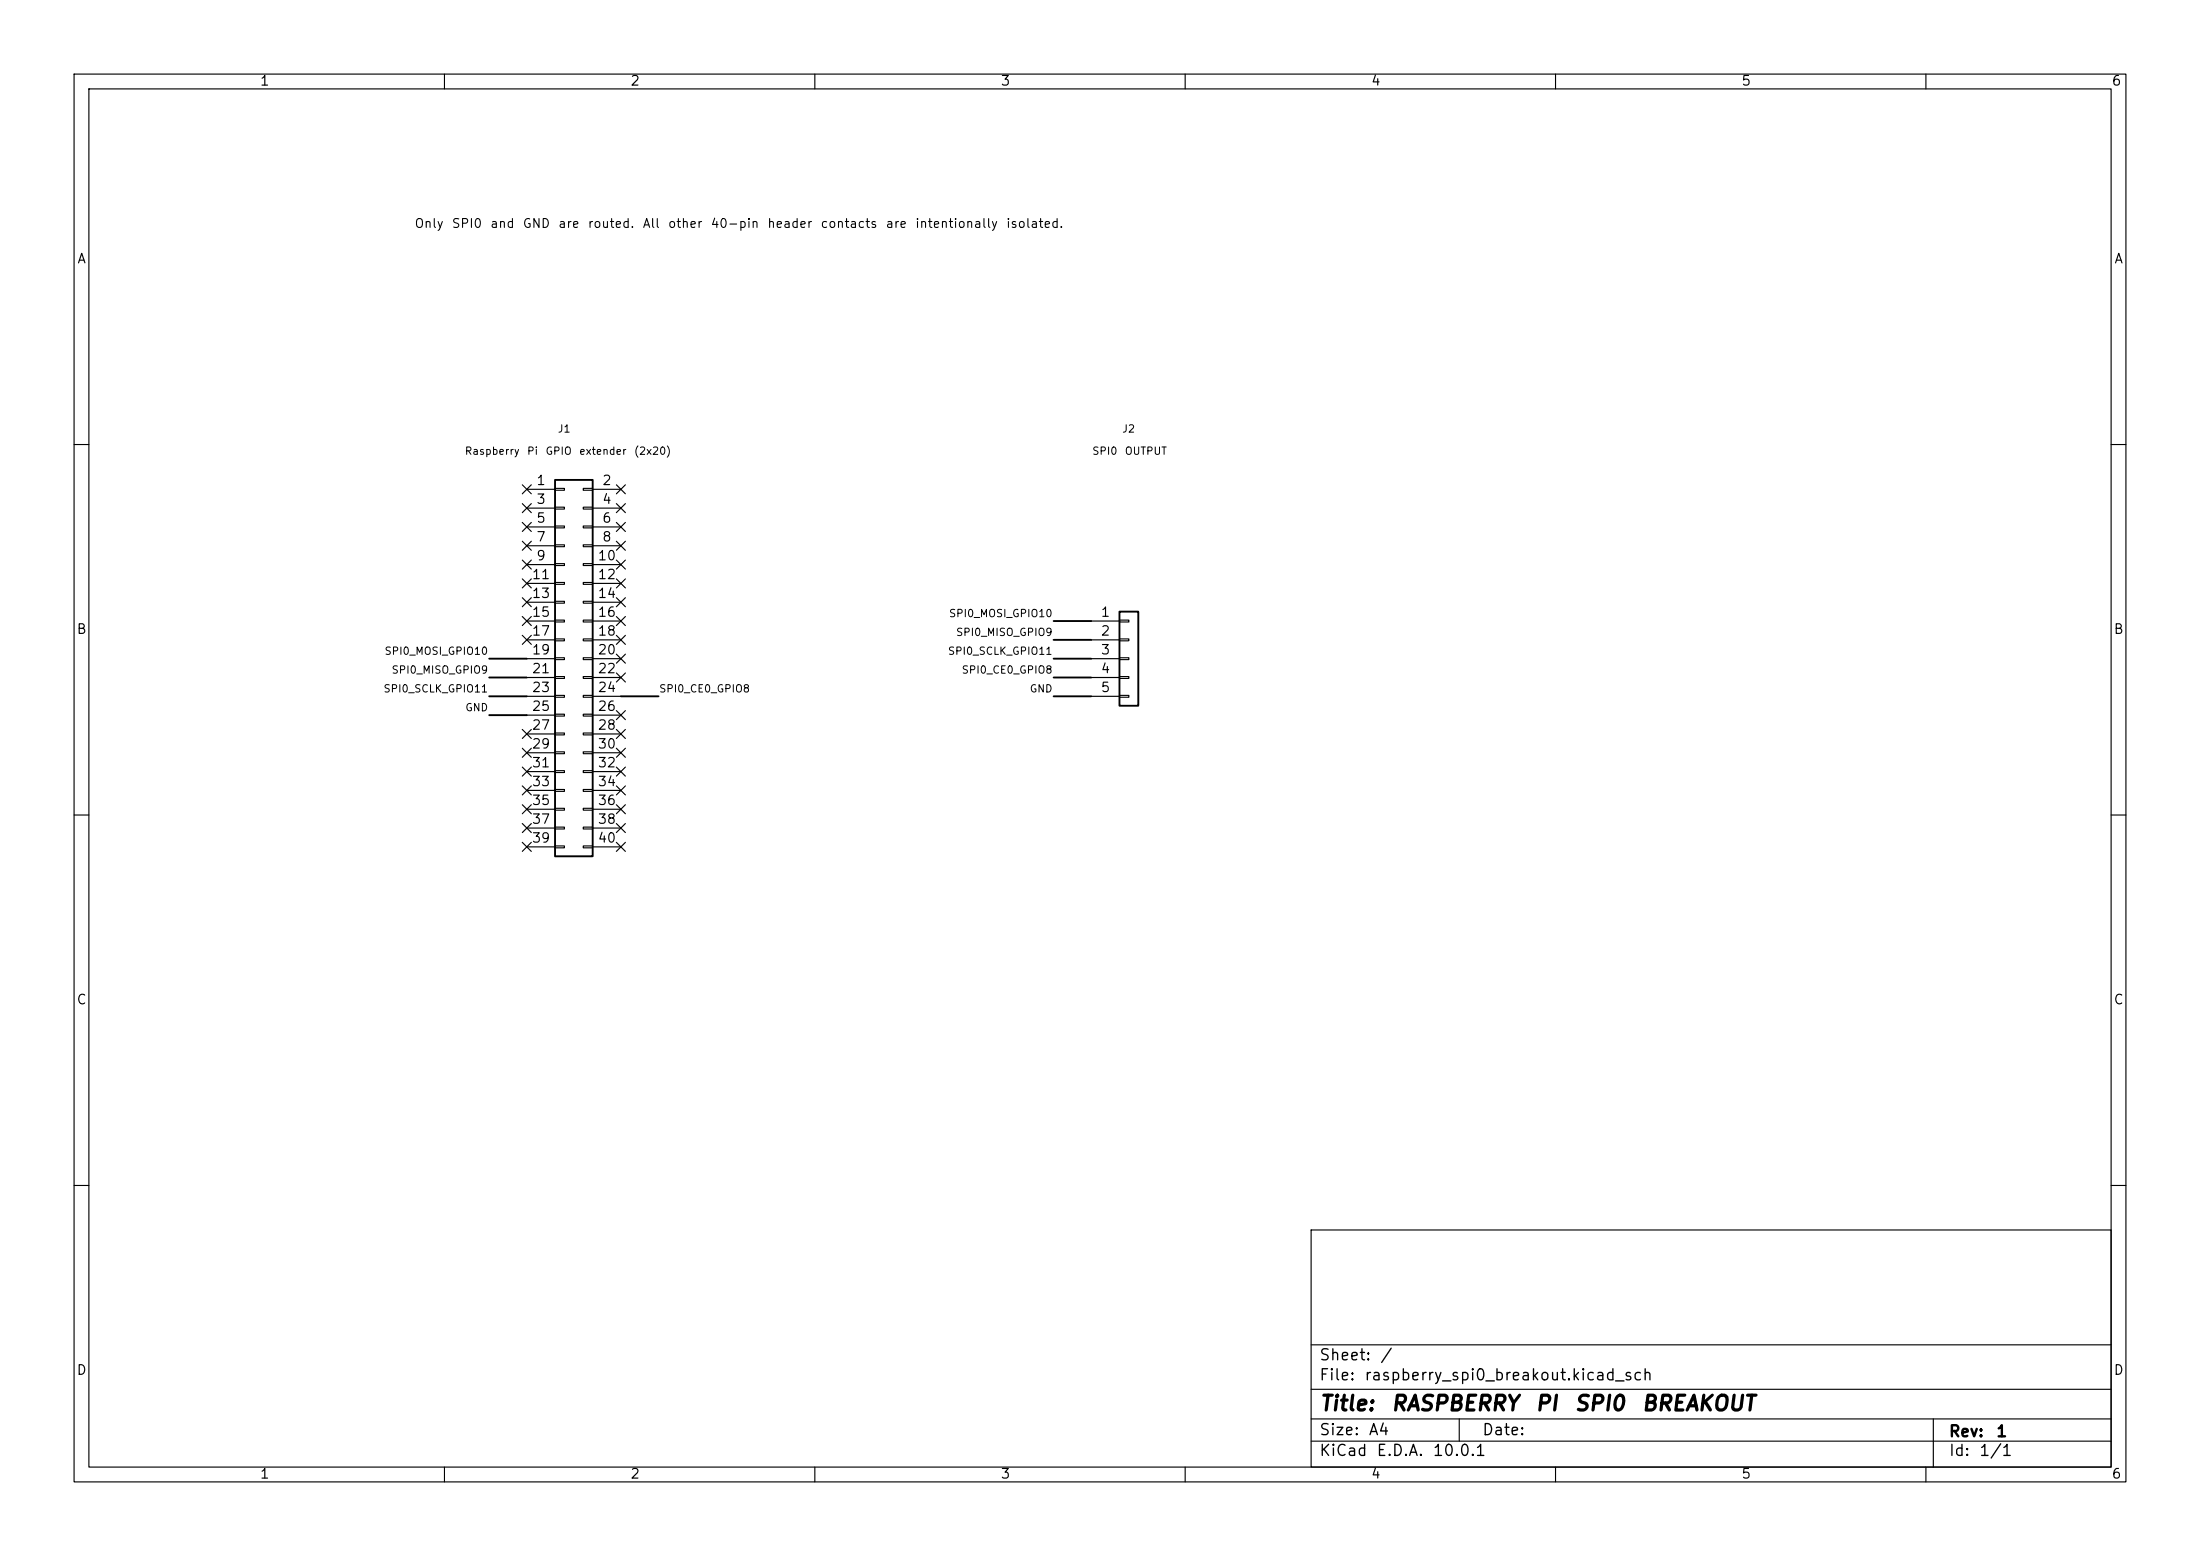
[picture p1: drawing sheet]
(kicad_sch (version 20250114) (generator "eeschema") (paper "A4")
(title_block (title "RASPBERRY PI SPI0 BREAKOUT") (rev "1"))
(lib_symbols (symbol "Connector_Generic:Conn_02x20_Odd_Even" (pin_names (offset 1.016) (hide yes)) (exclude_from_sim no) (in_bom yes) (on_board yes) (in_pos_files yes) (duplicate_pin_numbers_are_jumpers no) (property "Reference" "J" (at 1.27 25.4 0) (show_name no) (do_not_autoplace no) (effects (font (size 1.27 1.27)))) (property "Value" "Conn_02x20_Odd_Even" (at 1.27 -27.94 0) (show_name no) (do_not_autoplace no) (effects (font (size 1.27 1.27)))) (property "Footprint" "" (at 0 0 0) (show_name no) (do_not_autoplace no) (hide yes) (effects (font (size 1.27 1.27)))) (property "Datasheet" "" (at 0 0 0) (show_name no) (do_not_autoplace no) (hide yes) (effects (font (size 1.27 1.27)))) (property "Description" "Generic connector, double row, 02x20, odd/even pin numbering scheme (row 1 odd numbers, row 2 even numbers), script generated (kicad-library-utils/schlib/autogen/connector/)" (at 0 0 0) (show_name no) (do_not_autoplace no) (hide yes) (effects (font (size 1.27 1.27)))) (property "ki_keywords" "connector" (at 0 0 0) (show_name no) (do_not_autoplace no) (hide yes) (effects (font (size 1.27 1.27)))) (property "ki_fp_filters" "Connector*:*_2x??_*" (at 0 0 0) (show_name no) (do_not_autoplace no) (hide yes) (effects (font (size 1.27 1.27)))) (symbol "Conn_02x20_Odd_Even_1_1" (rectangle (start -1.27 24.13) (end 3.81 -26.67) (stroke (width 0.254) (type default)) (fill (type background))) (rectangle (start -1.27 22.987) (end 0 22.733) (stroke (width 0.1524) (type default)) (fill (type none))) (rectangle (start -1.27 20.447) (end 0 20.193) (stroke (width 0.1524) (type default)) (fill (type none))) (rectangle (start -1.27 17.907) (end 0 17.653) (stroke (width 0.1524) (type default)) (fill (type none))) (rectangle (start -1.27 15.367) (end 0 15.113) (stroke (width 0.1524) (type default)) (fill (type none))) (rectangle (start -1.27 12.827) (end 0 12.573) (stroke (width 0.1524) (type default)) (fill (type none))) (rectangle (start -1.27 10.287) (end 0 10.033) (stroke (width 0.1524) (type default)) (fill (type none))) (rectangle (start -1.27 7.747) (end 0 7.493) (stroke (width 0.1524) (type default)) (fill (type none))) (rectangle (start -1.27 5.207) (end 0 4.953) (stroke (width 0.1524) (type default)) (fill (type none))) (rectangle (start -1.27 2.667) (end 0 2.413) (stroke (width 0.1524) (type default)) (fill (type none))) (rectangle (start -1.27 0.127) (end 0 -0.127) (stroke (width 0.1524) (type default)) (fill (type none))) (rectangle (start -1.27 -2.413) (end 0 -2.667) (stroke (width 0.1524) (type default)) (fill (type none))) (rectangle (start -1.27 -4.953) (end 0 -5.207) (stroke (width 0.1524) (type default)) (fill (type none))) (rectangle (start -1.27 -7.493) (end 0 -7.747) (stroke (width 0.1524) (type default)) (fill (type none))) (rectangle (start -1.27 -10.033) (end 0 -10.287) (stroke (width 0.1524) (type default)) (fill (type none))) (rectangle (start -1.27 -12.573) (end 0 -12.827) (stroke (width 0.1524) (type default)) (fill (type none))) (rectangle (start -1.27 -15.113) (end 0 -15.367) (stroke (width 0.1524) (type default)) (fill (type none))) (rectangle (start -1.27 -17.653) (end 0 -17.907) (stroke (width 0.1524) (type default)) (fill (type none))) (rectangle (start -1.27 -20.193) (end 0 -20.447) (stroke (width 0.1524) (type default)) (fill (type none))) (rectangle (start -1.27 -22.733) (end 0 -22.987) (stroke (width 0.1524) (type default)) (fill (type none))) (rectangle (start -1.27 -25.273) (end 0 -25.527) (stroke (width 0.1524) (type default)) (fill (type none))) (rectangle (start 3.81 22.987) (end 2.54 22.733) (stroke (width 0.1524) (type default)) (fill (type none))) (rectangle (start 3.81 20.447) (end 2.54 20.193) (stroke (width 0.1524) (type default)) (fill (type none))) (rectangle (start 3.81 17.907) (end 2.54 17.653) (stroke (width 0.1524) (type default)) (fill (type none))) (rectangle (start 3.81 15.367) (end 2.54 15.113) (stroke (width 0.1524) (type default)) (fill (type none))) (rectangle (start 3.81 12.827) (end 2.54 12.573) (stroke (width 0.1524) (type default)) (fill (type none))) (rectangle (start 3.81 10.287) (end 2.54 10.033) (stroke (width 0.1524) (type default)) (fill (type none))) (rectangle (start 3.81 7.747) (end 2.54 7.493) (stroke (width 0.1524) (type default)) (fill (type none))) (rectangle (start 3.81 5.207) (end 2.54 4.953) (stroke (width 0.1524) (type default)) (fill (type none))) (rectangle (start 3.81 2.667) (end 2.54 2.413) (stroke (width 0.1524) (type default)) (fill (type none))) (rectangle (start 3.81 0.127) (end 2.54 -0.127) (stroke (width 0.1524) (type default)) (fill (type none))) (rectangle (start 3.81 -2.413) (end 2.54 -2.667) (stroke (width 0.1524) (type default)) (fill (type none))) (rectangle (start 3.81 -4.953) (end 2.54 -5.207) (stroke (width 0.1524) (type default)) (fill (type none))) (rectangle (start 3.81 -7.493) (end 2.54 -7.747) (stroke (width 0.1524) (type default)) (fill (type none))) (rectangle (start 3.81 -10.033) (end 2.54 -10.287) (stroke (width 0.1524) (type default)) (fill (type none))) (rectangle (start 3.81 -12.573) (end 2.54 -12.827) (stroke (width 0.1524) (type default)) (fill (type none))) (rectangle (start 3.81 -15.113) (end 2.54 -15.367) (stroke (width 0.1524) (type default)) (fill (type none))) (rectangle (start 3.81 -17.653) (end 2.54 -17.907) (stroke (width 0.1524) (type default)) (fill (type none))) (rectangle (start 3.81 -20.193) (end 2.54 -20.447) (stroke (width 0.1524) (type default)) (fill (type none))) (rectangle (start 3.81 -22.733) (end 2.54 -22.987) (stroke (width 0.1524) (type default)) (fill (type none))) (rectangle (start 3.81 -25.273) (end 2.54 -25.527) (stroke (width 0.1524) (type default)) (fill (type none))) (pin passive line (at -5.08 22.86 0) (length 3.81) (name "Pin_1" (effects (font (size 1.27 1.27)))) (number "1" (effects (font (size 1.27 1.27))))) (pin passive line (at 7.62 22.86 180) (length 3.81) (name "Pin_2" (effects (font (size 1.27 1.27)))) (number "2" (effects (font (size 1.27 1.27))))) (pin passive line (at -5.08 20.32 0) (length 3.81) (name "Pin_3" (effects (font (size 1.27 1.27)))) (number "3" (effects (font (size 1.27 1.27))))) (pin passive line (at 7.62 20.32 180) (length 3.81) (name "Pin_4" (effects (font (size 1.27 1.27)))) (number "4" (effects (font (size 1.27 1.27))))) (pin passive line (at -5.08 17.78 0) (length 3.81) (name "Pin_5" (effects (font (size 1.27 1.27)))) (number "5" (effects (font (size 1.27 1.27))))) (pin passive line (at 7.62 17.78 180) (length 3.81) (name "Pin_6" (effects (font (size 1.27 1.27)))) (number "6" (effects (font (size 1.27 1.27))))) (pin passive line (at -5.08 15.24 0) (length 3.81) (name "Pin_7" (effects (font (size 1.27 1.27)))) (number "7" (effects (font (size 1.27 1.27))))) (pin passive line (at 7.62 15.24 180) (length 3.81) (name "Pin_8" (effects (font (size 1.27 1.27)))) (number "8" (effects (font (size 1.27 1.27))))) (pin passive line (at -5.08 12.7 0) (length 3.81) (name "Pin_9" (effects (font (size 1.27 1.27)))) (number "9" (effects (font (size 1.27 1.27))))) (pin passive line (at 7.62 12.7 180) (length 3.81) (name "Pin_10" (effects (font (size 1.27 1.27)))) (number "10" (effects (font (size 1.27 1.27))))) (pin passive line (at -5.08 10.16 0) (length 3.81) (name "Pin_11" (effects (font (size 1.27 1.27)))) (number "11" (effects (font (size 1.27 1.27))))) (pin passive line (at 7.62 10.16 180) (length 3.81) (name "Pin_12" (effects (font (size 1.27 1.27)))) (number "12" (effects (font (size 1.27 1.27))))) (pin passive line (at -5.08 7.62 0) (length 3.81) (name "Pin_13" (effects (font (size 1.27 1.27)))) (number "13" (effects (font (size 1.27 1.27))))) (pin passive line (at 7.62 7.62 180) (length 3.81) (name "Pin_14" (effects (font (size 1.27 1.27)))) (number "14" (effects (font (size 1.27 1.27))))) (pin passive line (at -5.08 5.08 0) (length 3.81) (name "Pin_15" (effects (font (size 1.27 1.27)))) (number "15" (effects (font (size 1.27 1.27))))) (pin passive line (at 7.62 5.08 180) (length 3.81) (name "Pin_16" (effects (font (size 1.27 1.27)))) (number "16" (effects (font (size 1.27 1.27))))) (pin passive line (at -5.08 2.54 0) (length 3.81) (name "Pin_17" (effects (font (size 1.27 1.27)))) (number "17" (effects (font (size 1.27 1.27))))) (pin passive line (at 7.62 2.54 180) (length 3.81) (name "Pin_18" (effects (font (size 1.27 1.27)))) (number "18" (effects (font (size 1.27 1.27))))) (pin passive line (at -5.08 0 0) (length 3.81) (name "Pin_19" (effects (font (size 1.27 1.27)))) (number "19" (effects (font (size 1.27 1.27))))) (pin passive line (at 7.62 0 180) (length 3.81) (name "Pin_20" (effects (font (size 1.27 1.27)))) (number "20" (effects (font (size 1.27 1.27))))) (pin passive line (at -5.08 -2.54 0) (length 3.81) (name "Pin_21" (effects (font (size 1.27 1.27)))) (number "21" (effects (font (size 1.27 1.27))))) (pin passive line (at 7.62 -2.54 180) (length 3.81) (name "Pin_22" (effects (font (size 1.27 1.27)))) (number "22" (effects (font (size 1.27 1.27))))) (pin passive line (at -5.08 -5.08 0) (length 3.81) (name "Pin_23" (effects (font (size 1.27 1.27)))) (number "23" (effects (font (size 1.27 1.27))))) (pin passive line (at 7.62 -5.08 180) (length 3.81) (name "Pin_24" (effects (font (size 1.27 1.27)))) (number "24" (effects (font (size 1.27 1.27))))) (pin passive line (at -5.08 -7.62 0) (length 3.81) (name "Pin_25" (effects (font (size 1.27 1.27)))) (number "25" (effects (font (size 1.27 1.27))))) (pin passive line (at 7.62 -7.62 180) (length 3.81) (name "Pin_26" (effects (font (size 1.27 1.27)))) (number "26" (effects (font (size 1.27 1.27))))) (pin passive line (at -5.08 -10.16 0) (length 3.81) (name "Pin_27" (effects (font (size 1.27 1.27)))) (number "27" (effects (font (size 1.27 1.27))))) (pin passive line (at 7.62 -10.16 180) (length 3.81) (name "Pin_28" (effects (font (size 1.27 1.27)))) (number "28" (effects (font (size 1.27 1.27))))) (pin passive line (at -5.08 -12.7 0) (length 3.81) (name "Pin_29" (effects (font (size 1.27 1.27)))) (number "29" (effects (font (size 1.27 1.27))))) (pin passive line (at 7.62 -12.7 180) (length 3.81) (name "Pin_30" (effects (font (size 1.27 1.27)))) (number "30" (effects (font (size 1.27 1.27))))) (pin passive line (at -5.08 -15.24 0) (length 3.81) (name "Pin_31" (effects (font (size 1.27 1.27)))) (number "31" (effects (font (size 1.27 1.27))))) (pin passive line (at 7.62 -15.24 180) (length 3.81) (name "Pin_32" (effects (font (size 1.27 1.27)))) (number "32" (effects (font (size 1.27 1.27))))) (pin passive line (at -5.08 -17.78 0) (length 3.81) (name "Pin_33" (effects (font (size 1.27 1.27)))) (number "33" (effects (font (size 1.27 1.27))))) (pin passive line (at 7.62 -17.78 180) (length 3.81) (name "Pin_34" (effects (font (size 1.27 1.27)))) (number "34" (effects (font (size 1.27 1.27))))) (pin passive line (at -5.08 -20.32 0) (length 3.81) (name "Pin_35" (effects (font (size 1.27 1.27)))) (number "35" (effects (font (size 1.27 1.27))))) (pin passive line (at 7.62 -20.32 180) (length 3.81) (name "Pin_36" (effects (font (size 1.27 1.27)))) (number "36" (effects (font (size 1.27 1.27))))) (pin passive line (at -5.08 -22.86 0) (length 3.81) (name "Pin_37" (effects (font (size 1.27 1.27)))) (number "37" (effects (font (size 1.27 1.27))))) (pin passive line (at 7.62 -22.86 180) (length 3.81) (name "Pin_38" (effects (font (size 1.27 1.27)))) (number "38" (effects (font (size 1.27 1.27))))) (pin passive line (at -5.08 -25.4 0) (length 3.81) (name "Pin_39" (effects (font (size 1.27 1.27)))) (number "39" (effects (font (size 1.27 1.27))))) (pin passive line (at 7.62 -25.4 180) (length 3.81) (name "Pin_40" (effects (font (size 1.27 1.27)))) (number "40" (effects (font (size 1.27 1.27)))))) (embedded_fonts no)) (symbol "Connector_Generic:Conn_01x05" (pin_names (offset 1.016) (hide yes)) (exclude_from_sim no) (in_bom yes) (on_board yes) (in_pos_files yes) (duplicate_pin_numbers_are_jumpers no) (property "Reference" "J" (at 0 7.62 0) (show_name no) (do_not_autoplace no) (effects (font (size 1.27 1.27)))) (property "Value" "Conn_01x05" (at 0 -7.62 0) (show_name no) (do_not_autoplace no) (effects (font (size 1.27 1.27)))) (property "Footprint" "" (at 0 0 0) (show_name no) (do_not_autoplace no) (hide yes) (effects (font (size 1.27 1.27)))) (property "Datasheet" "" (at 0 0 0) (show_name no) (do_not_autoplace no) (hide yes) (effects (font (size 1.27 1.27)))) (property "Description" "Generic connector, single row, 01x05, script generated (kicad-library-utils/schlib/autogen/connector/)" (at 0 0 0) (show_name no) (do_not_autoplace no) (hide yes) (effects (font (size 1.27 1.27)))) (property "ki_keywords" "connector" (at 0 0 0) (show_name no) (do_not_autoplace no) (hide yes) (effects (font (size 1.27 1.27)))) (property "ki_fp_filters" "Connector*:*_1x??_*" (at 0 0 0) (show_name no) (do_not_autoplace no) (hide yes) (effects (font (size 1.27 1.27)))) (symbol "Conn_01x05_1_1" (rectangle (start -1.27 6.35) (end 1.27 -6.35) (stroke (width 0.254) (type default)) (fill (type background))) (rectangle (start -1.27 5.207) (end 0 4.953) (stroke (width 0.1524) (type default)) (fill (type none))) (rectangle (start -1.27 2.667) (end 0 2.413) (stroke (width 0.1524) (type default)) (fill (type none))) (rectangle (start -1.27 0.127) (end 0 -0.127) (stroke (width 0.1524) (type default)) (fill (type none))) (rectangle (start -1.27 -2.413) (end 0 -2.667) (stroke (width 0.1524) (type default)) (fill (type none))) (rectangle (start -1.27 -4.953) (end 0 -5.207) (stroke (width 0.1524) (type default)) (fill (type none))) (pin passive line (at -5.08 5.08 0) (length 3.81) (name "Pin_1" (effects (font (size 1.27 1.27)))) (number "1" (effects (font (size 1.27 1.27))))) (pin passive line (at -5.08 2.54 0) (length 3.81) (name "Pin_2" (effects (font (size 1.27 1.27)))) (number "2" (effects (font (size 1.27 1.27))))) (pin passive line (at -5.08 0 0) (length 3.81) (name "Pin_3" (effects (font (size 1.27 1.27)))) (number "3" (effects (font (size 1.27 1.27))))) (pin passive line (at -5.08 -2.54 0) (length 3.81) (name "Pin_4" (effects (font (size 1.27 1.27)))) (number "4" (effects (font (size 1.27 1.27))))) (pin passive line (at -5.08 -5.08 0) (length 3.81) (name "Pin_5" (effects (font (size 1.27 1.27)))) (number "5" (effects (font (size 1.27 1.27)))))) (embedded_fonts no)))
(symbol (lib_id "Connector_Generic:Conn_02x20_Odd_Even") (at 76.2 88.9 0) (unit 1) (in_bom yes) (on_board yes) (dnp no)
(property "Reference" "J1" (at 76.2 57.900000000000006 0) (effects (font (size 1 1))))
(property "Value" "Raspberry Pi GPIO extender (2x20)" (at 76.2 60.900000000000006 0) (effects (font (size 1 1))))
(property "Footprint" "Breakout:T_Cobbler_2x20_P2.54_W15.24" (at 76.2 88.9 0) (effects (font (size 1 1)) (hide yes)))
(pin "1")
(pin "2")
(pin "3")
(pin "4")
(pin "5")
(pin "6")
(pin "7")
(pin "8")
(pin "9")
(pin "10")
(pin "11")
(pin "12")
(pin "13")
(pin "14")
(pin "15")
(pin "16")
(pin "17")
(pin "18")
(pin "19")
(pin "20")
(pin "21")
(pin "22")
(pin "23")
(pin "24")
(pin "25")
(pin "26")
(pin "27")
(pin "28")
(pin "29")
(pin "30")
(pin "31")
(pin "32")
(pin "33")
(pin "34")
(pin "35")
(pin "36")
(pin "37")
(pin "38")
(pin "39")
(pin "40"))
(no_connect (at 71.12 66.04))
(no_connect (at 83.82 66.04))
(no_connect (at 71.12 68.58))
(no_connect (at 83.82 68.58))
(no_connect (at 71.12 71.12))
(no_connect (at 83.82 71.12))
(no_connect (at 71.12 73.66))
(no_connect (at 83.82 73.66))
(no_connect (at 71.12 76.2))
(no_connect (at 83.82 76.2))
(no_connect (at 71.12 78.74))
(no_connect (at 83.82 78.74))
(no_connect (at 71.12 81.28))
(no_connect (at 83.82 81.28))
(no_connect (at 71.12 83.82))
(no_connect (at 83.82 83.82))
(no_connect (at 71.12 86.36))
(no_connect (at 83.82 86.36))
(wire (pts (xy 71.12 88.9) (xy 66.04 88.9)) (stroke (width .254) (type default)))
(label "SPI0_MOSI_GPIO10" (at 66.04 88.9 0) (effects (font (size 1 1)) (justify right bottom)))
(no_connect (at 83.82 88.9))
(wire (pts (xy 71.12 91.44) (xy 66.04 91.44)) (stroke (width .254) (type default)))
(label "SPI0_MISO_GPIO9" (at 66.04 91.44 0) (effects (font (size 1 1)) (justify right bottom)))
(no_connect (at 83.82 91.44))
(wire (pts (xy 71.12 93.98) (xy 66.04 93.98)) (stroke (width .254) (type default)))
(label "SPI0_SCLK_GPIO11" (at 66.04 93.98 0) (effects (font (size 1 1)) (justify right bottom)))
(wire (pts (xy 83.82 93.98) (xy 88.9 93.98)) (stroke (width .254) (type default)))
(label "SPI0_CE0_GPIO8" (at 88.9 93.98 0) (effects (font (size 1 1)) (justify left bottom)))
(wire (pts (xy 71.12 96.52) (xy 66.04 96.52)) (stroke (width .254) (type default)))
(label "GND" (at 66.04 96.52 0) (effects (font (size 1 1)) (justify right bottom)))
(no_connect (at 83.82 96.52))
(no_connect (at 71.12 99.06))
(no_connect (at 83.82 99.06))
(no_connect (at 71.12 101.6))
(no_connect (at 83.82 101.6))
(no_connect (at 71.12 104.14))
(no_connect (at 83.82 104.14))
(no_connect (at 71.12 106.68))
(no_connect (at 83.82 106.68))
(no_connect (at 71.12 109.22))
(no_connect (at 83.82 109.22))
(no_connect (at 71.12 111.76))
(no_connect (at 83.82 111.76))
(no_connect (at 71.12 114.3))
(no_connect (at 83.82 114.3))
(symbol (lib_id "Connector_Generic:Conn_01x05") (at 152.4 88.9 0) (unit 1) (in_bom yes) (on_board yes) (dnp no)
(property "Reference" "J2" (at 152.4 57.900000000000006 0) (effects (font (size 1 1))))
(property "Value" "SPI0 OUTPUT" (at 152.4 60.900000000000006 0) (effects (font (size 1 1))))
(property "Footprint" "Connector_PinHeader_2.54mm:PinHeader_1x05_P2.54mm_Vertical" (at 152.4 88.9 0) (effects (font (size 1 1)) (hide yes)))
(pin "1")
(pin "2")
(pin "3")
(pin "4")
(pin "5"))
(wire (pts (xy 147.32 83.82) (xy 142.24 83.82)) (stroke (width .254) (type default)))
(label "SPI0_MOSI_GPIO10" (at 142.24 83.82 0) (effects (font (size 1 1)) (justify right bottom)))
(wire (pts (xy 147.32 86.36) (xy 142.24 86.36)) (stroke (width .254) (type default)))
(label "SPI0_MISO_GPIO9" (at 142.24 86.36 0) (effects (font (size 1 1)) (justify right bottom)))
(wire (pts (xy 147.32 88.9) (xy 142.24 88.9)) (stroke (width .254) (type default)))
(label "SPI0_SCLK_GPIO11" (at 142.24 88.9 0) (effects (font (size 1 1)) (justify right bottom)))
(wire (pts (xy 147.32 91.44) (xy 142.24 91.44)) (stroke (width .254) (type default)))
(label "SPI0_CE0_GPIO8" (at 142.24 91.44 0) (effects (font (size 1 1)) (justify right bottom)))
(wire (pts (xy 147.32 93.98) (xy 142.24 93.98)) (stroke (width .254) (type default)))
(label "GND" (at 142.24 93.98 0) (effects (font (size 1 1)) (justify right bottom)))
(text "Only SPI0 and GND are routed. All other 40-pin header contacts are intentionally isolated." (at 55.88 30.48 0) (effects (font (size 1.2 1.2)) (justify left)))
(embedded_fonts no))
